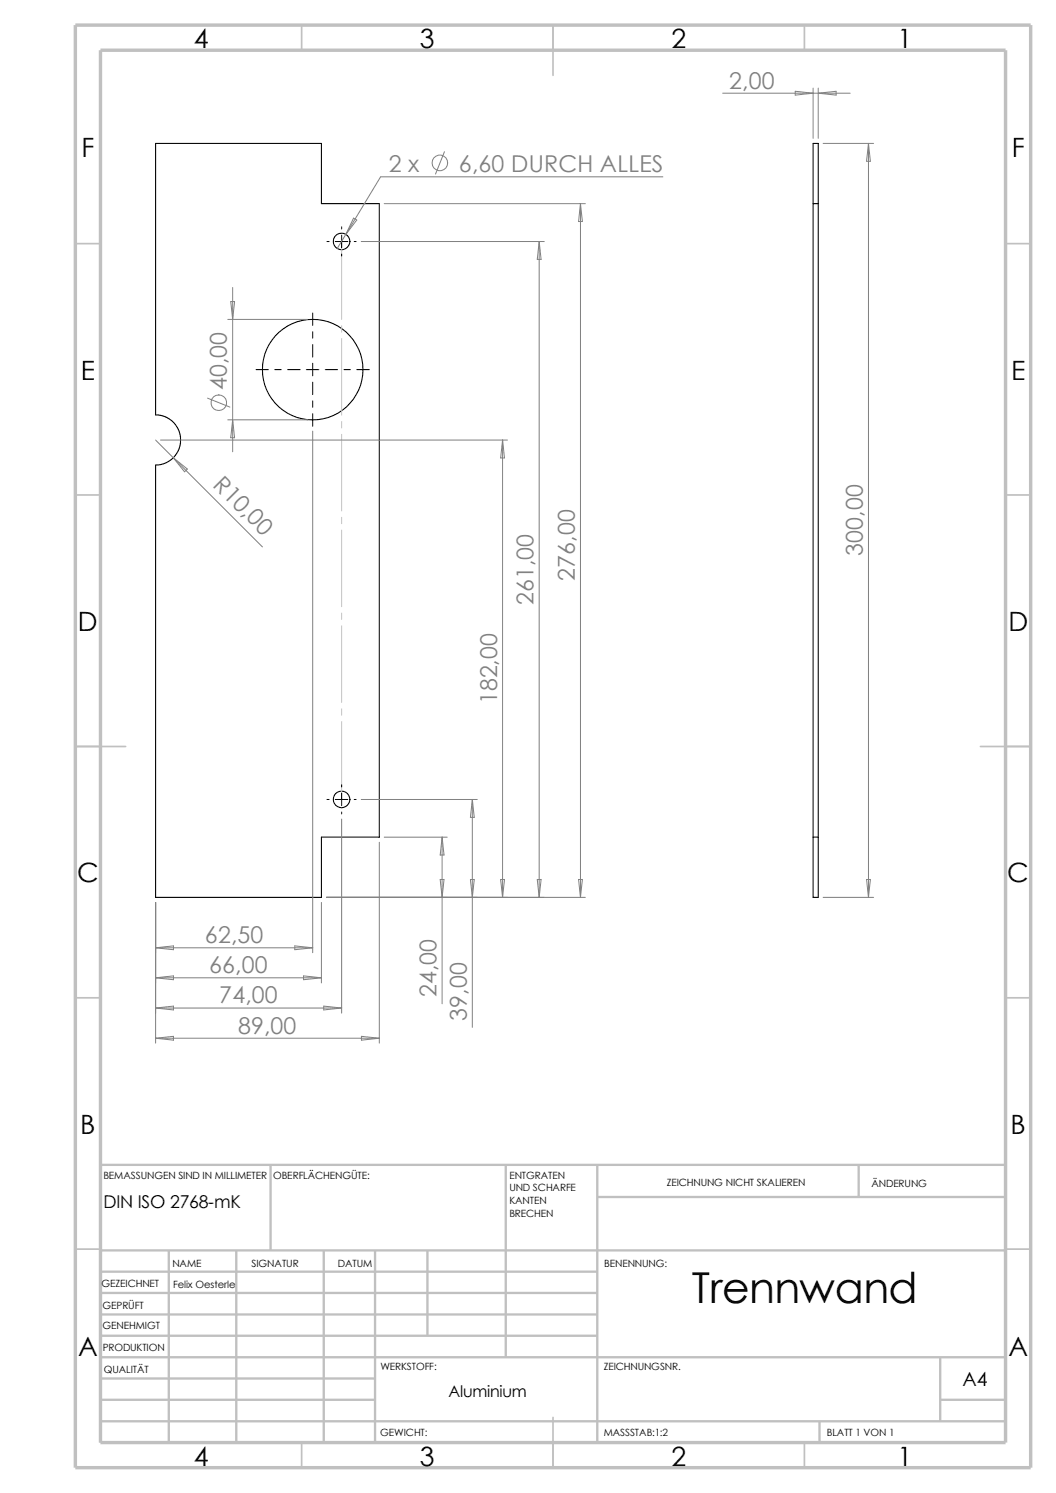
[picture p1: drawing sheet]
<svg xmlns="http://www.w3.org/2000/svg" width="210mm" height="297mm" viewBox="0 0 210 297" stroke-linecap="round" stroke-linejoin="round" font-family="sans-serif">
<g fill="none" stroke="#c0c0c0" stroke-width=".34">
<path d="M60 5v5M110 5v10M160 5v5M15 48.5h5M200 48.5h5M15 98.5h5M200 98.5h5M15 148.5h10M195 148.5h10M15 198.5h5M200 198.5h5M15 248.5h5"/>
<path d="M200 248.5h5M60 287v5M110 282v10M160 287v5"/>
</g>
<g fill="none" stroke="#c0c0c0" stroke-width=".47">
<path d="M53.8 231.7v17.1M100.6 231.7v38.3M118.8 231.7v55.3M118.8 238.1h81.2M170.8 231.7v6.4M200 231.7h-180v55.3M20 248.8h180M20 257.2h98.8M20 253h98.8M33.6 248.8v38.2M47 248.8v38.2M64.4 248.8v38.2"/>
<path d="M74.6 248.8v38.2M85 248.8v16.9M20 265.7h98.8M20 261.5h98.8M20 278.5h54.6M20 274.2h54.6M20 270h180M187 278.5h13M187 270v12.7M20 282.7h180M163 282.7v4.3"/>
</g>
<path d="M15 5h190v287h-190zM20 10h180v277h-180z" fill="none" stroke="#c0c0c0" stroke-width=".68" stroke-linecap="butt"/>
<g fill="none" stroke="#000" stroke-width=".21">
<path d="M161.7 28.5h1v150h-1zM161.7 40.5h1M30.9 82.5l2 .4 1.1 .7 .6 .6 1 1.4 .3 1.9-.2 1.6-1 1.7-.7 .7-1.1 .7-2 .3v86h33v-12h11.5v-126h-11.5v-12h-33v54M161.7 166.5h1"/>
<circle cx="67.9" cy="48" r="1.65"/>
<circle cx="62.2" cy="73.5" r="10"/>
<circle cx="67.9" cy="159" r="1.65"/>
</g>
<path d="M67.9 48v15.5M67.9 64.8v1.3M67.9 67.4v15.2M67.9 83.9v1.2M67.9 86.4v15.2M67.9 102.9v1.3M67.9 105.5v15.2M67.9 122v1.2M67.9 124.5v15.2M67.9 141v1.3M67.9 143.6v15.4" fill="none" stroke="#c0c0c0" stroke-width=".2"/>
<g fill="none" stroke="#808080" stroke-width=".2">
<path d="M143.7 18.5h25.4M158.2 18.2l3.5 .3-3.5 .4zM161.7 17.5v10M162.7 17.5v10M162.7 18.5l3.6-.3v.7zM88.4 30.2l-1.8 4.4M131.8 35.2h-56.1l-6.9 11.4M163.7 28.5h10M172.7 28.5l.4 3.6h-.8zM172.7 28.5v150M45.9 60h.8l-.4 3.5zM46.3 57.2v32.7"/>
<path d="M68.8 46.6l-1.7 2.8M70.3 43.4l.7 .4-2.2 2.8zM71.8 48h36.4M76.4 40.5h40M107.2 48v130.5M107.2 48l.4 3.6h-.8zM115.4 40.5l.4 3.6h-.7zM115.4 40.5v138M41.3 79.2l4.4 1.8M45.3 63.5h15.9M30.9 87.5l3.6 3.6M31.9 87.5h69"/>
<path d="M34.5 91.1l2.8 2.2-.6 .6zM34.5 91.1l17.7 17.7M45.3 83.5h15.9M46.3 83.5l.4 3.6h-.8zM62.2 85.8v103.7M99.9 87.5l.4 3.6h-.7zM99.9 87.5v91M71.8 159h23.1M93.9 159l.4 3.6h-.7zM93.9 159v45.4M30.9 179.5v28M63.9 179.5v16"/>
<path d="M64.9 178.5h51.5M67.9 162.9v38.6M75.4 167.6v39.9M76.4 166.5h12.5M87.5 175h.8l-.4 3.5zM87.9 166.5v33.2M87.9 166.5l.4 3.6h-.8zM93.6 175h.7l-.4 3.5zM99.6 175h.7l-.4 3.5zM106.8 175h.8l-.4 3.5zM115.1 175h.7l-.4 3.5zM163.7 178.5h10"/>
<path d="M172.3 175h.8l-.4 3.5zM30.9 188.6l3.6-.4v.7zM30.9 194.5l3.6-.4v.8zM30.9 188.6h31.3M30.9 194.5h33M58.6 188.2l3.6 .4-3.6 .3zM60.4 194.1l3.5 .4-3.5 .4zM30.9 200.5h37M30.9 200.5l3.6-.3v.7zM30.9 206.5l3.6-.3v.7zM30.9 206.5h44.5M64.4 200.2l3.5 .3-3.5 .4z"/>
<path d="M71.9 206.2l3.5 .3-3.5 .4z"/>
<circle cx="87.5" cy="32.4" r="1.55"/>
<circle cx="43.5" cy="80.1" r="1.56"/>
</g>
<g fill="none" stroke="#000" stroke-width=".2">
<path d="M65 48h.4M66.7 48h2.5M67.9 45.1v.5M67.9 46.8v2.5M67.9 50.5v.4M70.4 48h.4M50.9 73.5h2.5M54.7 73.5h1.2M57.2 73.5h2.5M60.9 73.5h2.5M62.2 62.3v2.4M62.2 66v1.3"/>
<path d="M62.2 68.5v2.5M62.2 72.3v2.5M62.2 76v2.5M62.2 79.8v1.2M64.7 73.5h2.4M68.4 73.5h1.3M71 73.5h2.4M62.2 82.3v2.5M65 159h.4M66.7 159h2.5M67.9 156.1v.4M67.9 157.8v2.5"/>
<path d="M70.4 159h.4M67.9 161.5v.4"/>
</g>
<text font-size="8.5" x="137.6" y="259.2">Trennwand</text>
<g font-size="5.3">
<text x="38.5" y="9.6">4</text>
<text x="83.5" y="9.6">3</text>
<text x="133.5" y="9.6">2</text>
<text x="178.5" y="9.6">1</text>
<text x="16.2" y="31.3">F</text>
<text x="201.2" y="31.3">F</text>
<text x="16" y="75.6">E</text>
<text x="201.1" y="75.6">E</text>
<text x="15.5" y="125.6">D</text>
<text x="200.6" y="125.6">D</text>
<text x="15.3" y="175.6">C</text>
<text x="200.3" y="175.6">C</text>
<text x="16" y="225.6">B</text>
<text x="201" y="225.6">B</text>
<text x="15.5" y="269.8">A</text>
<text x="200.5" y="269.8">A</text>
<text x="38.5" y="291.6">4</text>
<text x="83.5" y="291.6">3</text>
<text x="133.5" y="291.6">2</text>
<text x="178.5" y="291.6">1</text>
</g>
<g font-size="4.6" fill="#808080">
<text x="145" y="17.6">2,00</text>
<text x="77.3" y="34.2">2 x</text>
<text x="91.3" y="34.2">6,60 DURCH ALLES</text>
<text x="45.1" y="77.6" transform="rotate(-90 45.1 77.6)">40,00</text>
<text x="42.1" y="96.6" transform="rotate(45 42.1 96.6)">R10,0</text>
<text x="171.6" y="110.6" transform="rotate(-90 171.6 110.6)">300,00</text>
<text x="114.3" y="115.6" transform="rotate(-90 114.3 115.6)">276,00</text>
<text x="106.1" y="120.4" transform="rotate(-90 106.1 120.4)">261,00</text>
<text x="98.8" y="140.1" transform="rotate(-90 98.8 140.1)">182,00</text>
<text x="40.7" y="187.6">62,50</text>
<text x="41.6" y="193.6">66,00</text>
<text x="43.6" y="199.6">74,00</text>
<text x="86.8" y="198.4" transform="rotate(-90 86.8 198.4)">24,00</text>
<text x="92.8" y="203.1" transform="rotate(-90 92.8 203.1)">39,00</text>
<text x="47.3" y="205.6">89,00</text>
</g>
<text font-size="3.9" x="191.4" y="275.6">A4</text>
<text font-size="3.5" x="20.6" y="240.3">DIN ISO 2768-mK</text>
<text font-size="3.2" x="89.2" y="277.9">Aluminium</text>
<g font-size="2">
<text x="20.6" y="234.6">BEMASSUNGEN SIND IN MILLIMETER</text>
<text x="54.4" y="234.6">OBERFLÄCHENGÜTE:</text>
<text x="101.3" y="239.5">KANTEN</text>
<text x="101.3" y="234.5">ENTGRATEN</text>
<text x="101.3" y="237">UND SCHARFE</text>
<text x="132.6" y="236">ZEICHNUNG NICHT SKALIEREN</text>
<text x="173.3" y="236.2">ÄNDERUNG</text>
<text x="101.3" y="242">BRECHEN</text>
<text x="50" y="252">SIGNATUR</text>
<text x="67.2" y="252">DATUM</text>
<text x="120.2" y="252">BENENNUNG:</text>
<text x="20.2" y="256.1">GEZEICHNET</text>
<text x="34.3" y="252.1">NAME</text>
<text x="34.4" y="256.2">Felix Oesterle</text>
<text x="20.4" y="260.4">GEPRÜFT</text>
<text x="20.4" y="264.5">GENEHMIGT</text>
<text x="20.4" y="268.8">PRODUKTION</text>
<text x="20.7" y="273.2">QUALITÄT</text>
<text x="75.6" y="272.5">WERKSTOFF:</text>
<text x="120.1" y="272.5">ZEICHNUNGSNR.</text>
<text x="75.6" y="285.6">GEWICHT:</text>
<text x="120.1" y="285.6">MASSSTAB:1:2</text>
<text x="164.5" y="285.6">BLATT 1 VON 1</text>
</g>
</svg>
